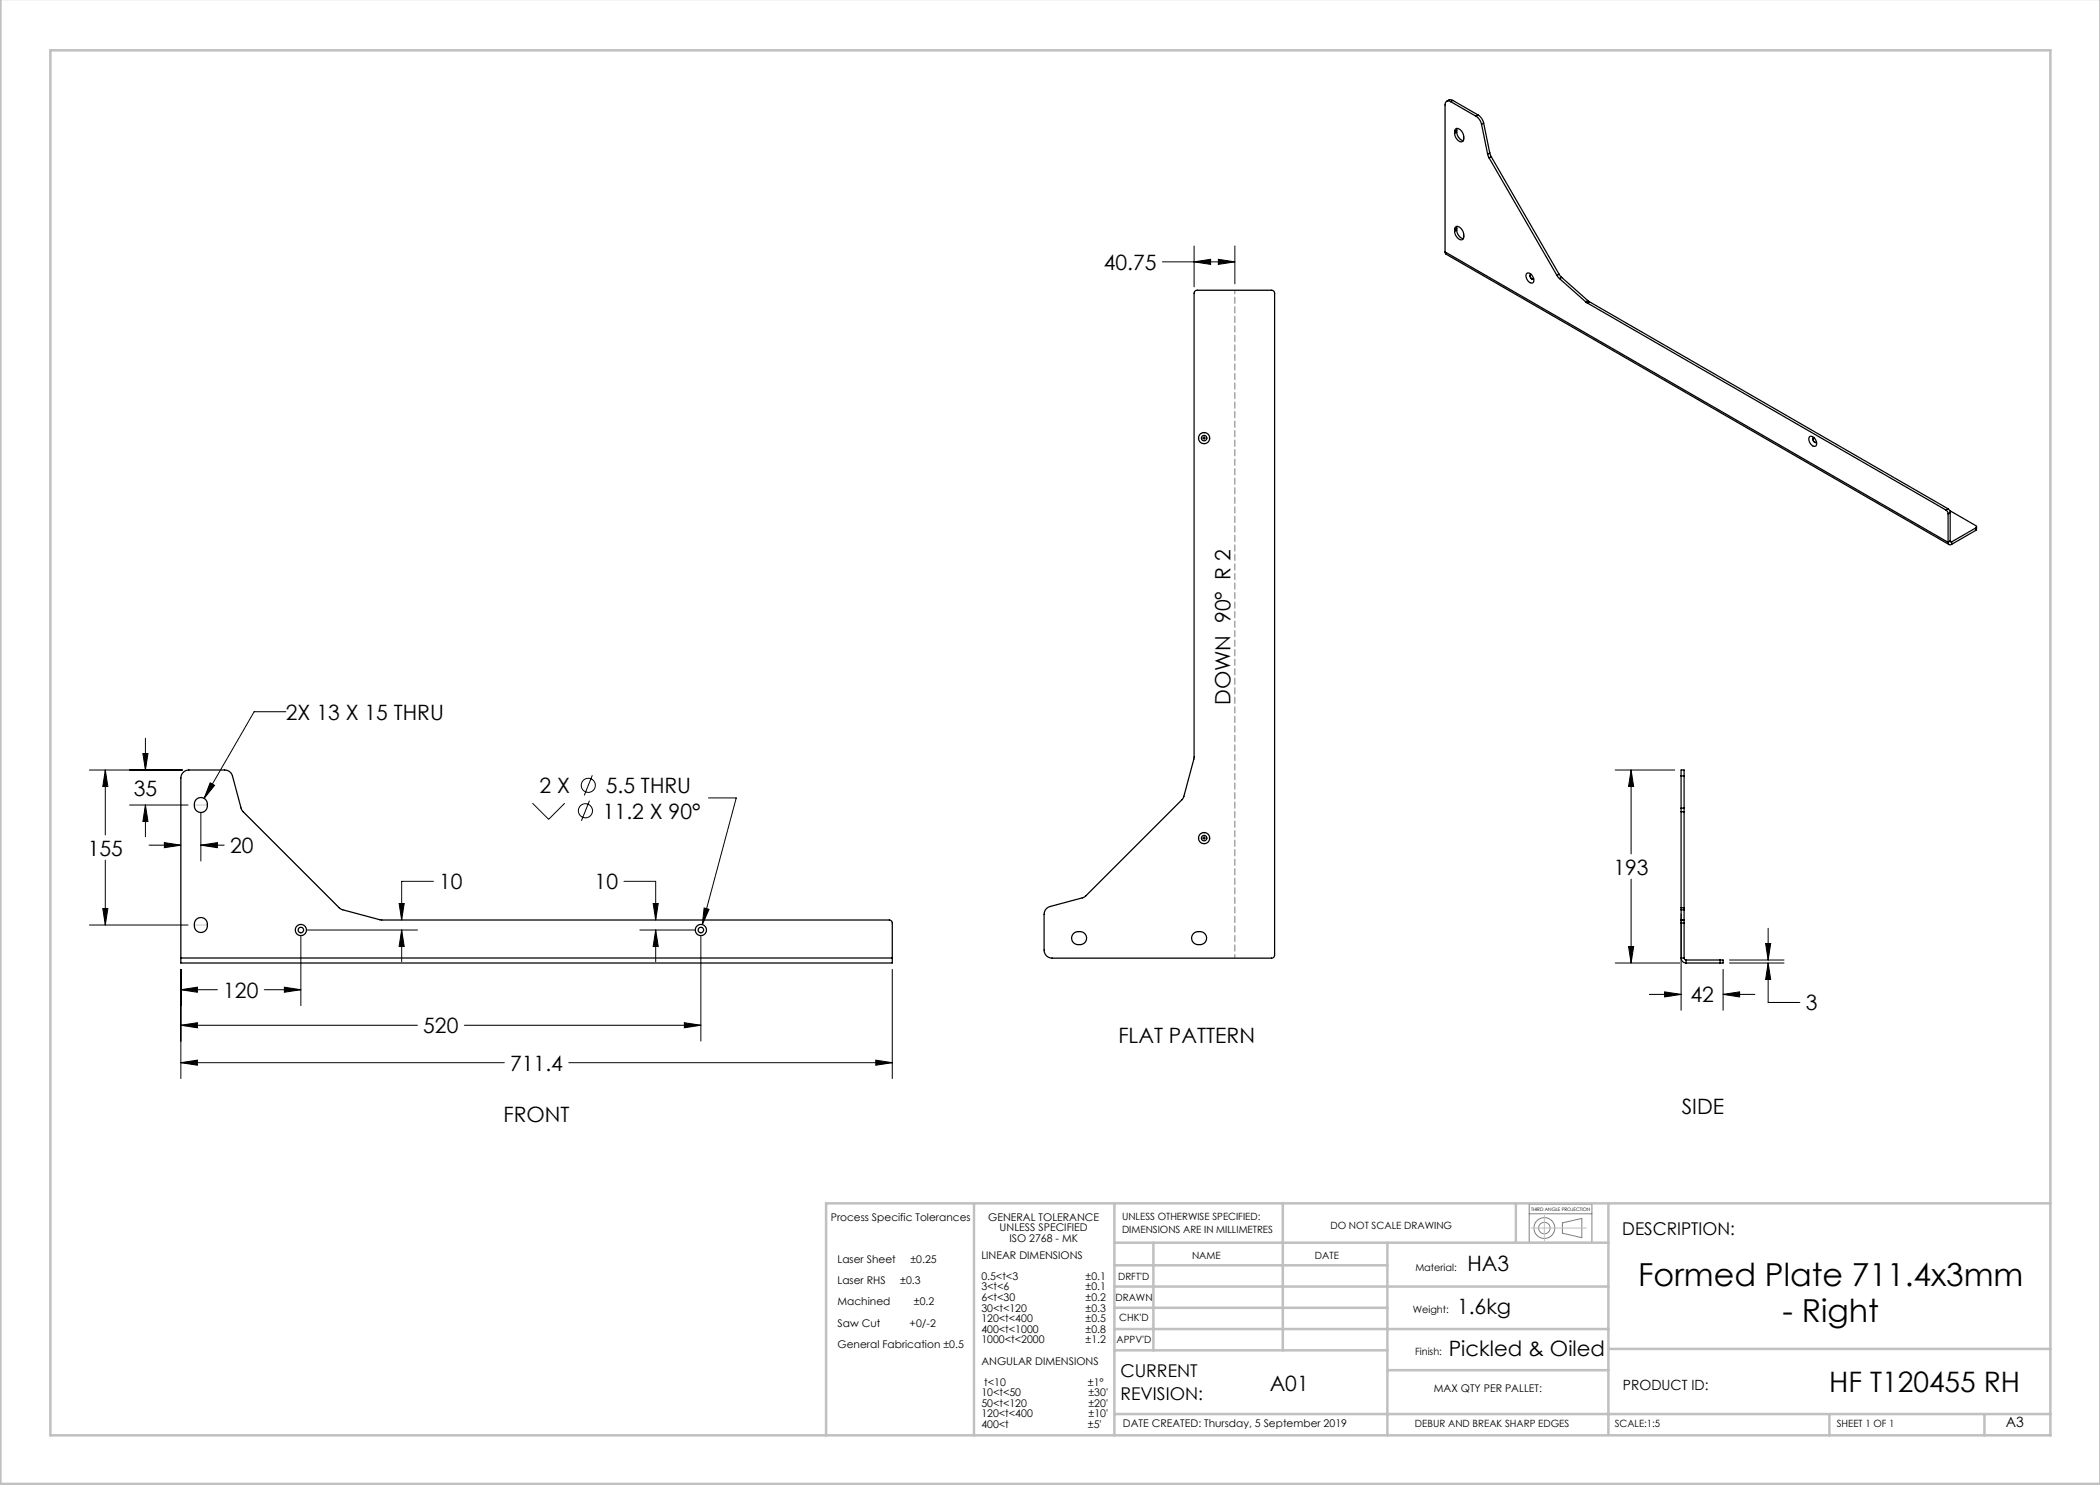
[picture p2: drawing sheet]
<svg xmlns="http://www.w3.org/2000/svg" width="420mm" height="297mm" viewBox="0 0 420 297" stroke-linecap="round" stroke-linejoin="round" font-family="sans-serif">
<g fill="none" stroke="#000" stroke-width=".2">
<path d="M232.5 52.4h14.5M238.8 52.4l3.3-.5v1zM238.8 49.2v8.2M243.7 51.9l3.3 .5-3.3 .5zM247 49.2v7.6M239.8 87.6h.1M240.3 87.6h1M240.8 86.6h.1M240.8 87.1v1M240.8 88.6v.1M241.8 87.6h.1M17.9 154h18.6"/>
<path d="M21.1 154v13M21.1 154l.5 3.3h-1zM28.6 150.7h1l-.5 3.3zM29.1 147.7v6.3M42 156.6l.9 .5-2.1 2.6zM57.2 142.3h-6.4l-10 17.4M118.5 155.1l-1.6 4M141.7 159.6h5.6l-6.8 25.3M323 154h12M326.2 154l.5 3.3h-1zM326.2 154v16.8M21.1 172v13"/>
<path d="M25.9 161h11.7M29.1 161v6.4M29.1 161l.5 3.3h-1zM29.8 169h6.4M32.9 168.5l3.3 .5-3.3 .5zM40.2 169l3.3-.5v1zM40.2 162.5v9.7M40.2 169h4.6M86.7 176.3h-6.4v7.7M106.5 160.6l3.2 3.3 3.3-3.3M117.9 160.1l-1.6 4.1M124.8 176.3h6.3v7.7"/>
<path d="M239.8 167.6h.1M240.3 167.6h1M240.8 166.6h.1M240.8 167.1v1M240.8 168.6v.1M241.8 167.6h.1M326.2 175.8v16.8M17.9 185h19.7M20.6 181.7h1l-.5 3.3zM36.2 197.9l3.3-.5v1.1zM36.2 193.9v21.8M36.2 197.9h7.3"/>
<path d="M52.9 197.9h7.3M56.9 197.4l3.3 .5-3.3 .6zM60.2 187.3v13.8M61.4 186h22.1M79.8 180.7h1l-.5 3.3zM80.3 186l.5 3.3h-1zM80.3 186v6.4M128 186h10.9M130.6 180.7h1l-.5 3.3zM131.1 186l.5 3.3h-1zM131.1 186v6.4M140.2 187.3v20.9"/>
<path d="M140.8 181.6l1 .3-1.3 3zM178.5 193.9v21.8M323 192.6h13M325.7 189.3h1l-.5 3.3zM329.9 198.9h6.3M332.9 198.4l3.3 .5-3.3 .5zM336.2 182.8v19.3M344.6 198.9l3.3-.5v1zM344.6 193.9v8.2M344.6 198.9h6.4M345.9 192.6h10.9M345.9 192h10.9"/>
<path d="M353.1 188.7h1l-.5 3.3zM353.6 192.6l.5 3.3h-1zM353.6 192.6v7.9h6.4M353.6 185.7v6.3M36.2 205.1l3.3-.6v1.1zM36.2 212.5l3.3-.5v1zM36.2 205.1h47.3M36.2 212.5h64.7M92.9 205.1h47.3M113.8 212.5h64.7M136.9 204.5l3.3 .6-3.3 .5zM175.2 212l3.3 .5-3.3 .5z"/>
<circle cx="117.7" cy="157.1" r="1.41"/>
<circle cx="117.1" cy="162.2" r="1.41"/>
</g>
<g fill="none" stroke="#808080" stroke-width=".2">
<path d="M305.8 242.8h12.6M305.8 240.8h12.6v7.7h-12.6zM312.5 244.6l3.9-.9v3.8l-3.9-.9z"/>
<circle cx="308.9" cy="245.6" r="2.08"/>
<circle cx="308.9" cy="245.6" r="1.15"/>
</g>
<path d="M247 191.6v-133.6" fill="none" stroke="#808080" stroke-width=".2" stroke-dasharray="1.3 .6" stroke-dashoffset=".5"/>
<path d="M38.9 161h2.6M38.9 185h2.6" fill="none" stroke="#c0c0c0" stroke-width=".2" stroke-dasharray="15.2 1.3 1.3 1.3"/>
<path d="M306.2 245.6h11.1M308.9 243.1v5" fill="none" stroke="#c0c0c0" stroke-width=".2"/>
<g fill="none" stroke="#c0c0c0" stroke-width=".5">
<path d="M.1 -.1v296.9h419.9M10.1 10.1h400v277h-400zM194.8 240.7v46.4M222.9 248.5h98.8M222.9 257.3h98.8M222.9 253.1h54.6M222.9 240.7v46.4M230.7 248.5v21.6M256.6 240.7v29.4M277.5 248.5v38.6M303.2 240.7v7.8M321.7 240.7v46.1"/>
<path d="M410.1 240.7h-244.9v46.4M222.9 270.1h54.6M222.9 265.8h98.8M222.9 261.6h54.6M277.5 274h44.2M321.7 269.8h88.4M222.9 282.8h187.2M365.9 282.8v4.3M396.9 282.8v4.3"/>
</g>
<g fill="#000">
<path d="M28.6 150.7h1l-.5 3.3zM29.1 161l.5 3.3h-1zM21.1 154l.5 3.3h-1zM20.6 181.7h1l-.5 3.3z"/>
<path d="M42 156.6l-1.2 3.1 2.1-2.6zM140.8 181.6l-.3 3.3 1.3-3zM36.2 197.9l3.3-.5v1.1zM56.9 197.4l3.3 .5-3.3 .6zM36.2 205.1l3.3-.6v1.1zM136.9 204.5l3.3 .6-3.3 .5zM36.2 212.5l3.3-.5v1zM175.2 212l3.3 .5-3.3 .5zM32.9 168.5l3.3 .5-3.3 .5zM40.2 169l3.3-.5v1zM80.3 186l.5 3.3h-1zM79.8 180.7h1l-.5 3.3zM131.1 186l.5 3.3h-1zM130.6 180.7h1l-.5 3.3zM353.6 192.6l.5 3.3h-1zM353.1 188.7h1l-.5 3.3zM325.7 189.3h1l-.5 3.3zM326.2 154l.5 3.3h-1zM332.9 198.4l3.3 .5-3.3 .5zM344.6 198.9l3.3-.5v1zM238.8 52.4l3.3-.5v1zM243.7 51.9l3.3 .5-3.3 .5z"/>
</g>
<g fill="none" stroke="#000" stroke-width=".25">
<path d="M290.1 20.3a.69 .69 0 0 0-.8 0 .69 .69 0 0 0-.3 .7v29.4M290.1 20.3l5.1 3M290.6 20.1l-.3-.1a.95 .95 0 0 0-1 .3M290.6 20.1l-.5 .2M290.6 20.1l5 2.9M290.9 26.3a.64 .64 0 0 1 .5-.6 .64 .64 0 0 1 .8 .4 1.84 1.84 0 0 1 .3 2.2 1.5 1.5 0 0 1-1.6-1.6M290.9 26.3v.4M291.3 26.4a1.82 1.82 0 0 0 1.4 1.7M291.3 26.1l-.4 .2M291.3 26.4l-.4 .3M291.3 26.1v.3M291.4 25.7l-.1 .4"/>
<path d="M295.2 23.3a2.54 2.54 0 0 1 1.1 1.6M295.6 23a2.54 2.54 0 0 1 1.1 1.6M295.6 23l-.4 .3M296.3 24.9l1.2 5.9M296.7 24.6l-.4 .3M296.7 24.6l1.3 6M297.5 30.8l.3 .8M297.8 31.6l13.6 23.5M298 30.6l.2 .7M298 30.6l-.5 .2M298.2 31.3l-.4 .3M298.2 31.3l13.6 23.5"/>
<path d="M239 58.2l.4-.2h14.9a.6 .6 0 0 1 .6 .6v132.4a.6 .6 0 0 1-.6 .6h-43.9a1.6 1.6 0 0 1-1.6-1.6v-7.1a1.6 1.6 0 0 1 1.2-1.6l6.5-1.7 .5-.3 19.4-19.3 .4-.7 2-7.5v-93.2zM289 50.4l.2 .4 100.6 58.1M289 50.4l100.6 58.1M290.9 45.9a.64 .64 0 0 1 .5-.6 .64 .64 0 0 1 .8 .4 1.84 1.84 0 0 1 .3 2.2 1.5 1.5 0 0 1-1.6-1.6M290.9 45.9v.4M291.3 46a1.82 1.82 0 0 0 1.4 1.7M291.3 45.7v.3M291.3 45.7l-.4 .2M291.3 46l-.4 .3M291.4 45.3l-.1 .4M305.4 54.7a1.29 1.29 0 0 1 1.3 1.6l-.1 .2a.96 .96 0 0 1-1.3-.8l-.1-.7zM306.1 54.9a.65 .65 0 0 0 .6 .9"/>
<path d="M306.2 54.9a.53 .53 0 0 0-.1 .6 .53 .53 0 0 0 .6 .3M311.4 55.1l.5 .6M311.8 54.8l.5 .7M311.8 54.8l-.4 .3M311.9 55.7l5.2 4.7M312.3 55.5l-.4 .2M312.3 55.5l5.3 4.6M317.1 60.4l.3 .2M317.4 60.6l71.8 41.4M317.6 60.1l.3 .2M317.6 60.1l-.5 .3M317.9 60.3l-.5 .3"/>
<path d="M317.9 60.3l71.7 41.5M361.9 87.3a1.29 1.29 0 0 1 1.4 1.7l-.1 .1a.96 .96 0 0 1-1.3-.7l-.1-.8zM362.7 87.5a.65 .65 0 0 0 .5 1M362.8 87.5a.53 .53 0 0 0-.1 .7 .53 .53 0 0 0 .6 .2M389.2 102l.3 .3 .1 .4M389.6 101.8l.3 .3 .1 .4M389.6 108.5a.43 .43 0 0 0 .2 .4 .43 .43 0 0 0 .5 0M389.6 102.7v5.8M389.6 101.8l-.4 .2M389.9 102.1l5.2 3a.26 .26 0 0 1 .2 .3 .26 .26 0 0 1-.2 .2M390 108.2l.1 .2h.2M390 102.5l-.4 .2"/>
<path d="M390 108.2l-.4 .3M390 102.5v5.7M390 108.2l.3 .2M390.3 108.4v.5M395.1 105.6l-4.8 2.8M395.1 105.6v.5M395.1 106.1l-4.8 2.8M395.3 105.4v.5l-.2 .2M39.2 159.9a1.39 1.39 0 0 1 1.8-.1 1.39 1.39 0 0 1 .4 1.7 1.33 1.33 0 0 1-1.6 1 1.33 1.33 0 0 1-.9-1.7zM336.2 155.2v-1.2h.6v1.2M336.2 155.2v6.4M336.2 155.2h.6"/>
<path d="M336.8 155.2v6.4M336.2 161.6v.8M336.2 162.4v19.1M336.2 162.4h.6M336.2 161.6h.6M336.8 161.6v.8M336.8 162.4v19.1M36.2 191.6v-36a1.6 1.6 0 0 1 1.6-1.6h7.1a1.6 1.6 0 0 1 1.6 1.2l1.7 6.4 .3 .6 19.3 19.3 .7 .5 7.6 2h101.8a.6 .6 0 0 1 .6 .6v7M36.2 191.6v1h142.3v-1M36.2 191.6h142.3M39.2 183.9a1.39 1.39 0 0 1 1.8-.1 1.39 1.39 0 0 1 .4 1.7 1.33 1.33 0 0 1-1.6 1 1.33 1.33 0 0 1-.9-1.7zM214.8 186.7a1.46 1.46 0 0 1 1.9-.2 1.46 1.46 0 0 1 .4 1.9 1.5 1.5 0 0 1-1.8 .5 1.5 1.5 0 0 1-.9-1.7z"/>
<path d="M238.8 186.7a1.46 1.46 0 0 1 1.9-.2 1.46 1.46 0 0 1 .4 1.9 1.5 1.5 0 0 1-1.8 .5 1.5 1.5 0 0 1-.9-1.7zM336.2 184v.6M336.2 191.6a1 1 0 0 0 1 1M336.2 183.9v.1M336.2 181.5v.5M336.2 184h.6M336.2 191.6h.6M336.2 184.6h.6M336.2 182v1.9M336.2 184.6v7M336.2 183.9h.6M336.2 182h.6"/>
<path d="M336.2 181.5h.6M336.8 184v.6M336.8 191.6l.1 .3 .3 .1M336.8 183.9v.1M336.8 181.5v.5M336.8 182v1.9M336.8 184.6v7M337.2 192.6h6.8M337.2 192v.6M337.2 192h6.8M344 192h.6v.6h-.6M344 192v.6"/>
<circle cx="240.8" cy="87.6" r=".55"/>
<circle cx="240.8" cy="87.6" r="1.12"/>
<circle cx="240.8" cy="167.6" r=".55"/>
<circle cx="240.8" cy="167.6" r="1.12"/>
<circle cx="60.2" cy="186" r="1.12"/>
<circle cx="60.2" cy="186" r=".55"/>
<circle cx="140.2" cy="186" r="1.12"/>
<circle cx="140.2" cy="186" r=".55"/>
</g>
<g font-size="6.3">
<text x="327.6" y="257.1">Formed Plate 711.4x3mm</text>
<text x="356.5" y="264.4">- Right</text>
</g>
<text font-size="5.6" x="365.9" y="278.5">HF T120455 RH</text>
<g font-size="4.2">
<text x="220.8" y="54">40.75</text>
<text x="57.2" y="143.9">2X 13 X 15 THRU</text>
<text x="246.1" y="141" transform="rotate(-90 246.1 141)">DOWN 90° R 2</text>
<text x="26.7" y="159.1">35</text>
<text x="107.9" y="158.6">2 X</text>
<text x="121.2" y="158.6">5.5 THRU</text>
<text x="120.6" y="163.7">11.2 X 90°</text>
<text x="17.5" y="171.1">155</text>
<text x="46" y="170.6">20</text>
<text x="87.9" y="177.9">10</text>
<text x="118.9" y="177.9">10</text>
<text x="322.7" y="174.9">193</text>
<text x="44.7" y="199.5">120</text>
<text x="338.1" y="200.5">42</text>
<text x="361.2" y="202.1">3</text>
<text x="84.7" y="206.7">520</text>
<text x="223.7" y="208.6">FLAT PATTERN</text>
<text x="102" y="214.1">711.4</text>
<text x="100.7" y="224.5">FRONT</text>
<text x="336.3" y="222.8">SIDE</text>
<text x="293.5" y="254.3">HA3</text>
<text x="291.4" y="262.9">1.6kg</text>
<text x="289.7" y="271.2">Pickled &amp; Oiled</text>
<text x="253.9" y="278.3">A01</text>
</g>
<g font-size="3.5">
<text x="324.4" y="246.9">DESCRIPTION:</text>
<text x="224.1" y="275.5">CURRENT</text>
<text x="224.1" y="280">REVISION:</text>
</g>
<g font-size="2.8">
<text x="324.6" y="278">PRODUCT ID:</text>
<text x="401.2" y="285.4">A3</text>
</g>
<g font-size="2.1">
<text x="166.1" y="244.2">Process Specific Tolerances</text>
<text x="197.6" y="244.2">GENERAL TOLERANCE</text>
<text x="196.3" y="251.7">LINEAR DIMENSIONS</text>
<text x="199.9" y="246.3">UNLESS SPECIFIED</text>
<text x="201.9" y="248.4">ISO 2768 - MK</text>
<text x="167.5" y="252.6">Laser Sheet</text>
<text x="167.5" y="256.9">Laser RHS</text>
<text x="180.1" y="256.9">±0.3</text>
<text x="182.1" y="252.6">±0.25</text>
<text x="196.3" y="256">0.5&lt;t&lt;3</text>
<text x="217.1" y="256">±0.1</text>
<text x="167.5" y="261.1">Machined</text>
<text x="182.8" y="261.1">±0.2</text>
<text x="196.3" y="258.1">3&lt;t&lt;6</text>
<text x="196.3" y="260.2">6&lt;t&lt;30</text>
<text x="196.3" y="262.3">30&lt;t&lt;120</text>
<text x="217.1" y="258.1">±0.1</text>
<text x="217.1" y="260.2">±0.2</text>
<text x="217.1" y="262.3">±0.3</text>
<text x="167.5" y="265.3">Saw Cut</text>
<text x="167.5" y="269.6">General Fabrication ±0.5</text>
<text x="181.9" y="265.3">+0/-2</text>
<text x="196.3" y="264.4">120&lt;t&lt;400</text>
<text x="196.3" y="266.6">400&lt;t&lt;1000</text>
<text x="196.3" y="268.7">1000&lt;t&lt;2000</text>
<text x="217.1" y="264.4">±0.5</text>
<text x="217.1" y="266.6">±0.8</text>
<text x="217.1" y="268.7">±1.2</text>
<text x="196.3" y="272.9">ANGULAR DIMENSIONS</text>
<text x="196.3" y="279.3">10&lt;t&lt;50</text>
<text x="196.3" y="281.4">50&lt;t&lt;120</text>
<text x="196.9" y="277.1">t&lt;10</text>
<text x="217.6" y="277.1">±1°</text>
<text x="217.7" y="279.3">±30'</text>
<text x="217.7" y="281.4">±20'</text>
<text x="286.8" y="278.5">MAX QTY PER PALLET:</text>
<text x="196.3" y="283.5">120&lt;t&lt;400</text>
<text x="196.3" y="285.6">400&lt;t</text>
<text x="217.6" y="285.6">±5'</text>
<text x="217.7" y="283.5">±10'</text>
<text x="224.6" y="285.4">DATE CREATED: Thursday, 5 September 2019</text>
</g>
<g font-size="2">
<text x="224.4" y="244.1">UNLESS OTHERWISE SPECIFIED:</text>
<text x="266.1" y="245.9">DO NOT SCALE DRAWING</text>
<text x="224.4" y="246.6">DIMENSIONS ARE IN MILLIMETRES</text>
<text x="238.4" y="251.7">NAME</text>
<text x="263" y="251.7">DATE</text>
<text x="223.6" y="255.9">DRFT'D</text>
<text x="283.1" y="254.1">Material:</text>
<text x="223.1" y="260.1">DRAWN</text>
<text x="282.5" y="262.6">Weight:</text>
<text x="223.3" y="268.6">APPV'D</text>
<text x="223.9" y="264.2">CHK'D</text>
<text x="283" y="271">Finish:</text>
<text x="283" y="285.4">DEBUR AND BREAK SHARP EDGES</text>
<text x="323" y="285.4">SCALE:1:5</text>
<text x="367.4" y="285.4">SHEET 1 OF 1</text>
</g>
<text font-size="1" x="306.2" y="242.2">THIRD ANGLE PROJECTION</text>
</svg>
